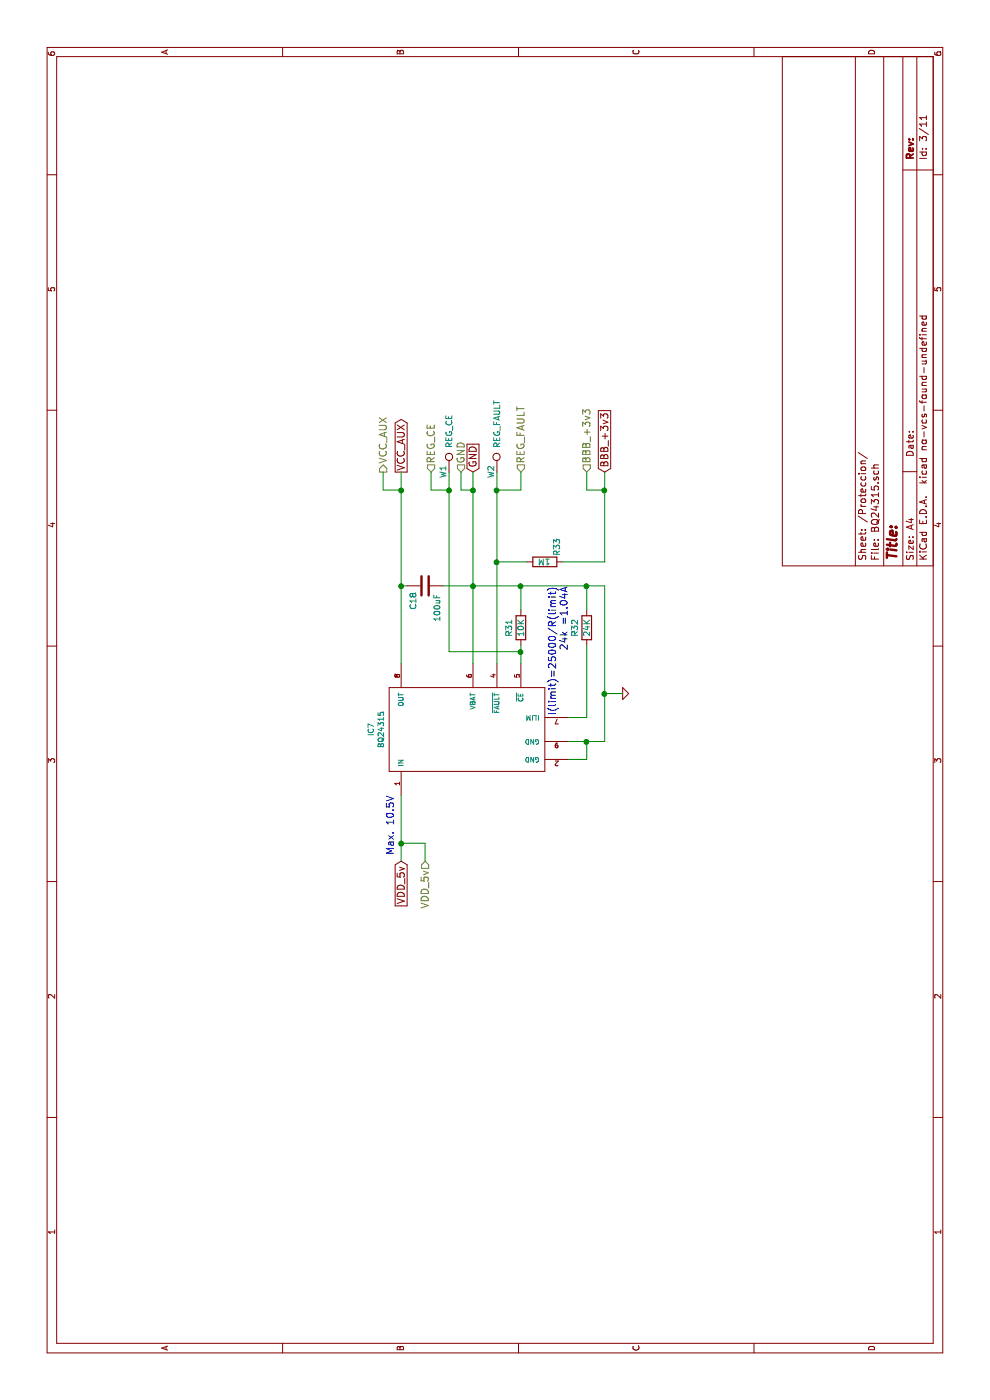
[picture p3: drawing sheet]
EESchema Schematic File Version 2
LIBS:dronPi-rescue
LIBS:power
LIBS:device
LIBS:transistors
LIBS:conn
LIBS:linear
LIBS:regul
LIBS:74xx
LIBS:cmos4000
LIBS:adc-dac
LIBS:memory
LIBS:xilinx
LIBS:microcontrollers
LIBS:dsp
LIBS:microchip
LIBS:analog_switches
LIBS:motorola
LIBS:texas
LIBS:intel
LIBS:audio
LIBS:interface
LIBS:digital-audio
LIBS:philips
LIBS:display
LIBS:cypress
LIBS:siliconi
LIBS:opto
LIBS:atmel
LIBS:contrib
LIBS:valves
LIBS:Raspberry_PI_B+
LIBS:RPi_Hat-cache
LIBS:mpu-9250
LIBS:pixhawk2
LIBS:PCA9685
LIBS:microbuilder
LIBS:pca9306
LIBS:EMI
LIBS:crystal
LIBS:eelib
LIBS:Carlolib-dev
LIBS:NPN
LIBS:DMMT5401
LIBS:selfmade
LIBS:3_16
LIBS:dronPi-cache
EELAYER 25 0
EELAYER END
$Descr A4 11693 8268
encoding utf-8
Sheet 3 11
Title ""
Date ""
Rev ""
Comp ""
Comment1 ""
Comment2 ""
Comment3 ""
Comment4 ""
$EndDescr
$Comp
L BQ24315-RESCUE-dronPi-RESCUE-dronPi-RESCUE-dronPi IC7
U 1 1
P 5550 3650
AR Path="/574FD718" Ref="IC7"  Part="1" 
AR Path="/574E83E7/574FD718" Ref="IC7"  Part="1" 
F 0 "IC7" H 5600 4204 45  0000 C CNN
F 1 "BQ24315" H 5600 4120 45  0000 C CNN
F 2 "dronpi:BQ24313_DSG_8" H 5580 3800 20  0001 C CNN
F 3 "" H 5550 3650 60  0001 C CNN
	1    5550 3650
	1    0    0    -1  
$EndComp
Text GLabel 4500 3350 0    60   Input ~ 0
VDD_5v
$Comp
L GND #PWR02
U 1 1
P 5900 5200
F 0 "#PWR02" H 5900 5200 30  0001 C CNN
F 1 "GND" H 5900 5130 30  0001 C CNN
F 2 "" H 5900 5200 60  0001 C CNN
F 3 "" H 5900 5200 60  0001 C CNN
	1    5900 5200
	1    0    0    -1  
$EndComp
$Comp
L R R32
U 1 1
P 6450 4900
F 0 "R32" V 6350 4900 50  0000 C CNN
F 1 "24K" V 6450 4900 50  0000 C CNN
F 2 "Resistors_SMD:R_0805" V 6380 4900 50  0001 C CNN
F 3 "" H 6450 4900 50  0000 C CNN
	1    6450 4900
	0    1    1    0   
$EndComp
$Comp
L R R31
U 1 1
P 6450 4350
F 0 "R31" V 6350 4350 50  0000 C CNN
F 1 "10K" V 6450 4350 50  0000 C CNN
F 2 "Resistors_SMD:R_0805" V 6380 4350 50  0001 C CNN
F 3 "" H 6450 4350 50  0000 C CNN
	1    6450 4350
	0    1    1    0   
$EndComp
$Comp
L R R33
U 1 1
P 7000 4550
F 0 "R33" H 7050 4450 50  0000 L CNN
F 1 "1M" V 7000 4500 50  0000 L CNN
F 2 "Resistors_SMD:R_0805" V 6930 4550 50  0001 C CNN
F 3 "" H 7000 4550 50  0000 C CNN
	1    7000 4550
	1    0    0    -1  
$EndComp
$Comp
L C C18
U 1 1
P 6800 3550
F 0 "C18" H 6600 3650 50  0000 L CNN
F 1 "100uF" H 6500 3450 50  0000 L CNN
F 2 "Capacitors_SMD:C_1210" H 6838 3400 50  0001 C CNN
F 3 "" H 6800 3550 50  0000 C CNN
	1    6800 3550
	1    0    0    -1  
$EndComp
Text Notes 6800 4750 2    60   ~ 0
I(limit)=25000/R(limit)\n24k =1.04A
Text GLabel 7750 3350 2    60   Output ~ 0
VCC_AUX
Text GLabel 7750 3950 2    60   Input ~ 0
GND
Text GLabel 7750 5050 2    60   Input ~ 0
BBB_+3v3
Text HLabel 7750 3200 2    60   Output ~ 0
VCC_AUX
Text HLabel 7750 3600 2    60   Input ~ 0
REG_CE
Text HLabel 7750 4350 2    60   Input ~ 0
REG_FAULT
Text HLabel 7750 4900 2    60   Input ~ 0
BBB_+3v3
Text HLabel 7750 3850 2    60   Input ~ 0
GND
Text Notes 4550 3300 0    60   ~ 0
Max. 10.5V
Wire Wire Line
	4500 3350 5050 3350
Wire Wire Line
	6150 3950 7750 3950
Wire Wire Line
	6800 5050 6800 3700
Wire Wire Line
	5900 5200 5900 5050
Connection ~ 5900 5050
Connection ~ 6800 3950
Wire Wire Line
	6600 4350 6800 4350
Connection ~ 6800 4350
Wire Wire Line
	6600 4900 6800 4900
Connection ~ 6800 4900
Wire Wire Line
	6150 4350 6300 4350
Wire Wire Line
	6150 4150 7750 4150
Wire Wire Line
	7000 4150 7000 4400
Wire Wire Line
	7000 5050 7750 5050
Wire Wire Line
	7000 5050 7000 4700
Connection ~ 7000 4150
Wire Wire Line
	6250 3750 7750 3750
Wire Wire Line
	6250 3750 6250 4350
Connection ~ 6250 4350
Wire Wire Line
	6150 3350 7750 3350
Wire Wire Line
	6800 3350 6800 3400
Connection ~ 6800 3350
Wire Wire Line
	7750 3200 7600 3200
Wire Wire Line
	7600 3200 7600 3350
Connection ~ 7600 3350
Wire Wire Line
	7600 3600 7750 3600
Wire Wire Line
	7600 3600 7600 3750
Connection ~ 7600 3750
Wire Wire Line
	7600 4350 7750 4350
Connection ~ 7600 4150
Wire Wire Line
	7750 4900 7600 4900
Wire Wire Line
	7600 4900 7600 5050
Connection ~ 7600 5050
Wire Wire Line
	7750 3850 7600 3850
Wire Wire Line
	7600 3850 7600 3950
Connection ~ 7600 3950
Wire Wire Line
	7600 4150 7600 4350
Wire Wire Line
	6300 4900 5700 4900
Wire Wire Line
	5700 4900 5700 4750
Wire Wire Line
	5500 4750 5500 5050
Wire Wire Line
	5500 5050 6800 5050
Wire Wire Line
	5350 4750 5350 4900
Wire Wire Line
	5350 4900 5500 4900
Connection ~ 5500 4900
$Comp
L TEST_1P W2
U 1 1
P 7750 4150
F 0 "W2" V 7700 4100 50  0000 L CNN
F 1 "REG_FAULT" V 7750 4350 50  0000 L CNN
F 2 "Measurement_Points:Measurement_Point_Round-SMD-Pad_Small" H 7950 4150 50  0001 C CNN
F 3 "" H 7950 4150 50  0000 C CNN
	1    7750 4150
	0    1    1    0   
$EndComp
$Comp
L TEST_1P W1
U 1 1
P 7750 3750
F 0 "W1" V 7700 3700 50  0000 L CNN
F 1 "REG_CE" V 7750 3950 50  0000 L CNN
F 2 "Measurement_Points:Measurement_Point_Round-SMD-Pad_Small" H 7950 3750 50  0001 C CNN
F 3 "" H 7950 3750 50  0000 C CNN
	1    7750 3750
	0    1    1    0   
$EndComp
Text HLabel 4500 3550 0    60   Input ~ 0
VDD_5v
Wire Wire Line
	4500 3550 4650 3550
Wire Wire Line
	4650 3550 4650 3350
Connection ~ 4650 3350
$EndSCHEMATC
